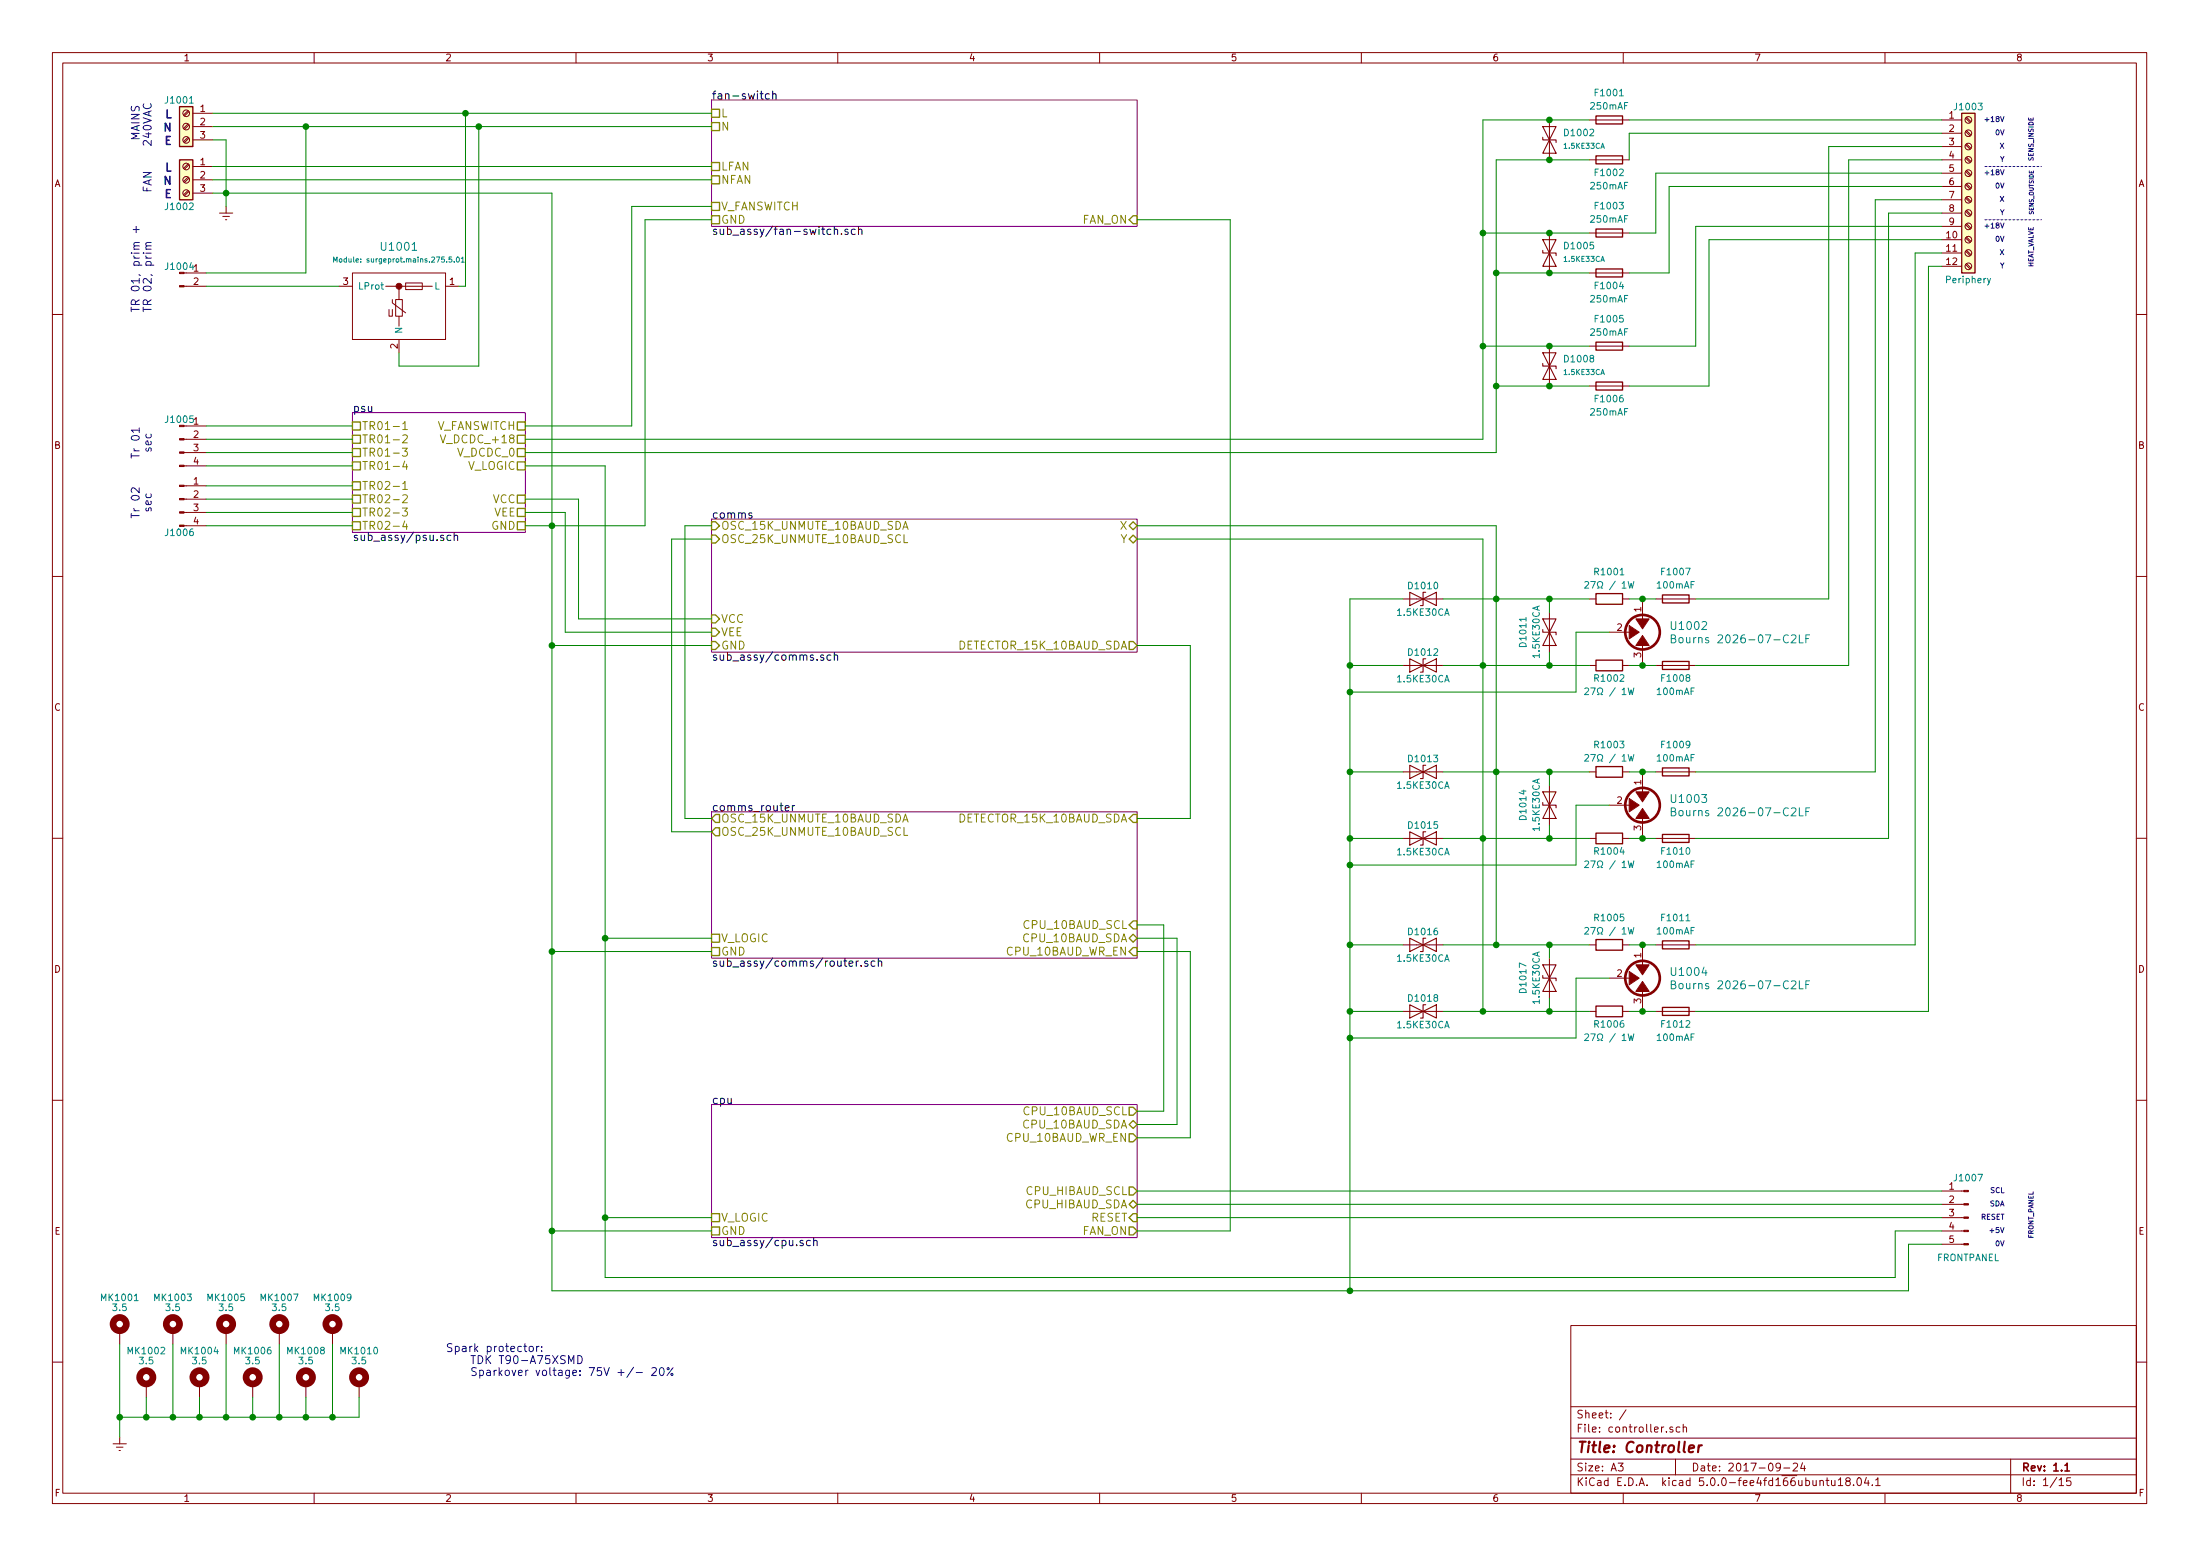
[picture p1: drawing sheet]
EESchema Schematic File Version 4
LIBS:controller-cache
EELAYER 26 0
EELAYER END
$Descr A3 16535 11693
encoding utf-8
Sheet 1 15
Title "Controller"
Date "2017-09-24"
Rev "1.1"
Comp ""
Comment1 ""
Comment2 ""
Comment3 ""
Comment4 ""
$EndDescr
$Sheet
S 5350 750  3200 950 
U 59D1AD98
F0 "fan-switch" 60
F1 "sub_assy/fan-switch.sch" 60
F2 "FAN_ON" I R 8550 1650 60 
F3 "L" U L 5350 850 60 
F4 "N" U L 5350 950 60 
F5 "LFAN" U L 5350 1250 60 
F6 "NFAN" U L 5350 1350 60 
F7 "GND" U L 5350 1650 60 
F8 "V_FANSWITCH" U L 5350 1550 60 
$EndSheet
$Sheet
S 2650 3100 1300 900 
U 59C7EB6B
F0 "psu" 60
F1 "sub_assy/psu.sch" 60
F2 "VCC" U R 3950 3750 60 
F3 "GND" U R 3950 3950 60 
F4 "VEE" U R 3950 3850 60 
F5 "TR02-1" U L 2650 3650 60 
F6 "TR02-4" U L 2650 3950 60 
F7 "TR02-2" U L 2650 3750 60 
F8 "TR02-3" U L 2650 3850 60 
F9 "TR01-3" U L 2650 3400 60 
F10 "TR01-4" U L 2650 3500 60 
F11 "V_LOGIC" U R 3950 3500 60 
F12 "V_FANSWITCH" U R 3950 3200 60 
F13 "TR01-1" U L 2650 3200 60 
F14 "TR01-2" U L 2650 3300 60 
F15 "V_DCDC_+18" U R 3950 3300 60 
F16 "V_DCDC_0" U R 3950 3400 60 
$EndSheet
$Comp
L conn:Conn_01x04_Male J1005
U 1 1
P 1350 3300
F 0 "J1005" H 1350 3450 50  0000 C CNN
F 1 "Conn_01x04_Male" H 1350 3000 50  0001 C CNN
F 2 "footprints:TE_1969807-1" H 1350 3300 50  0001 C CNN
F 3 "" H 1350 3300 50  0001 C CNN
	1    1350 3300
	1    0    0    -1  
$EndComp
$Comp
L conn:Conn_01x04_Male J1006
U 1 1
P 1350 3750
F 0 "J1006" H 1350 3500 50  0000 C CNN
F 1 "Conn_01x04_Male" H 1350 3450 50  0001 C CNN
F 2 "footprints:TE_1969807-1" H 1350 3750 50  0001 C CNN
F 3 "" H 1350 3750 50  0001 C CNN
	1    1350 3750
	1    0    0    -1  
$EndComp
$Comp
L conn:Screw_Terminal_01x03 J1001
U 1 1
P 1400 950
F 0 "J1001" H 1450 1150 50  0000 C CNN
F 1 "Screw_Terminal_01x03" H 1400 750 50  0001 C CNN
F 2 "Connectors_Phoenix:PhoenixContact_MSTBVA-G_03x5.00mm_Vertical" H 1400 950 50  0001 C CNN
F 3 "" H 1400 950 50  0001 C CNN
	1    1400 950 
	-1   0    0    -1  
$EndComp
$Comp
L conn:Screw_Terminal_01x03 J1002
U 1 1
P 1400 1350
F 0 "J1002" H 1450 1150 50  0000 C CNN
F 1 "Screw_Terminal_01x03" H 1400 1150 50  0001 C CNN
F 2 "Connectors_Phoenix:PhoenixContact_MSTBVA-G_03x5.00mm_Vertical" H 1400 1350 50  0001 C CNN
F 3 "" H 1400 1350 50  0001 C CNN
	1    1400 1350
	-1   0    0    -1  
$EndComp
$Comp
L conn:Conn_01x02_Male J1004
U 1 1
P 1350 2050
F 0 "J1004" H 1350 2100 50  0000 C CNN
F 1 "Conn_01x02_Male" H 1350 1850 50  0001 C CNN
F 2 "footprints:TE_1969799-1" H 1350 2050 50  0001 C CNN
F 3 "" H 1350 2050 50  0001 C CNN
	1    1350 2050
	1    0    0    -1  
$EndComp
Text Notes 1150 3450 1    60   ~ 0
Tr 01\n sec
Text Notes 1150 3900 1    60   ~ 0
Tr 02\n sec
Text Notes 1150 2350 1    60   ~ 0
TR 01, prim +\nTR 02, prim
$Comp
L power1:Earth #PWR01
U 1 1
P 1700 1550
F 0 "#PWR01" H 1700 1300 50  0001 C CNN
F 1 "Earth" H 1700 1400 50  0001 C CNN
F 2 "" H 1700 1550 50  0001 C CNN
F 3 "" H 1700 1550 50  0001 C CNN
	1    1700 1550
	1    0    0    -1  
$EndComp
$Comp
L fan-controller_parts:line-protector U1001
U 1 1
P 3000 2150
F 0 "U1001" H 3000 2450 60  0000 C CNN
F 1 "Module: surgeprot.mains.275.5.01" H 3000 2350 39  0000 C CNN
F 2 "footprints:TE_1969803-1" H 3000 1500 60  0001 C CNN
F 3 "" H 3000 1800 60  0000 C CNN
	1    3000 2150
	-1   0    0    -1  
$EndComp
Text Notes 1150 1150 1    60   ~ 0
  MAINS\n 240VAC
Text Notes 1150 1450 1    60   ~ 0
FAN
Text Notes 1300 900  2    60   ~ 12
L
Text Notes 1300 1000 2    60   ~ 12
N
Text Notes 1300 1100 2    60   ~ 12
E
Text Notes 1300 1300 2    60   ~ 12
L
Text Notes 1300 1400 2    60   ~ 12
N
Text Notes 1300 1500 2    60   ~ 12
E
$Sheet
S 5350 3900 3200 1000
U 59DA9A66
F0 "comms" 60
F1 "sub_assy/comms.sch" 60
F2 "VCC" I L 5350 4650 60 
F3 "GND" I L 5350 4850 60 
F4 "VEE" I L 5350 4750 60 
F5 "OSC_15K_UNMUTE_10BAUD_SDA" I L 5350 3950 60 
F6 "OSC_25K_UNMUTE_10BAUD_SCL" I L 5350 4050 60 
F7 "X" B R 8550 3950 60 
F8 "Y" B R 8550 4050 60 
F9 "DETECTOR_15K_10BAUD_SDA" O R 8550 4850 60 
$EndSheet
$Comp
L conn:Conn_01x05_Male J1007
U 1 1
P 14800 9150
F 0 "J1007" H 14800 9450 50  0000 C CNN
F 1 "FRONTPANEL" H 14800 8850 50  0000 C CNN
F 2 "Pin_Headers:Pin_Header_Straight_1x05_Pitch2.54mm" H 14800 9150 50  0001 C CNN
F 3 "" H 14800 9150 50  0001 C CNN
	1    14800 9150
	-1   0    0    -1  
$EndComp
$Sheet
S 5350 6100 3200 1100
U 5A9355B1
F0 "comms_router" 60
F1 "sub_assy/comms/router.sch" 60
F2 "V_LOGIC" U L 5350 7050 60 
F3 "GND" U L 5350 7150 60 
F4 "OSC_25K_UNMUTE_10BAUD_SCL" O L 5350 6250 60 
F5 "CPU_10BAUD_SCL" I R 8550 6950 60 
F6 "CPU_10BAUD_WR_EN" I R 8550 7150 60 
F7 "DETECTOR_15K_10BAUD_SDA" I R 8550 6150 60 
F8 "OSC_15K_UNMUTE_10BAUD_SDA" O L 5350 6150 60 
F9 "CPU_10BAUD_SDA" B R 8550 7050 60 
$EndSheet
$Sheet
S 5350 8300 3200 1000
U 59C7EB6E
F0 "cpu" 60
F1 "sub_assy/cpu.sch" 60
F2 "V_LOGIC" U L 5350 9150 60 
F3 "GND" U L 5350 9250 60 
F4 "CPU_10BAUD_SDA" B R 8550 8450 60 
F5 "CPU_10BAUD_SCL" O R 8550 8350 60 
F6 "CPU_HIBAUD_SDA" B R 8550 9050 60 
F7 "CPU_HIBAUD_SCL" O R 8550 8950 60 
F8 "RESET" I R 8550 9150 60 
F9 "CPU_10BAUD_WR_EN" O R 8550 8550 60 
F10 "FAN_ON" O R 8550 9250 60 
$EndSheet
$Comp
L conn:Screw_Terminal_01x12 J1003
U 1 1
P 14800 1400
F 0 "J1003" H 14800 2000 50  0000 C CNN
F 1 "Periphery" H 14800 700 50  0000 C CNN
F 2 "Connectors_Phoenix:PhoenixContact_MSTBVA-G_12x5.00mm_Vertical" H 14800 1400 50  0001 C CNN
F 3 "" H 14800 1400 50  0001 C CNN
	1    14800 1400
	1    0    0    -1  
$EndComp
Text Notes 15075 925  2    39   ~ 0
+18V
Text Notes 15075 1025 2    39   ~ 0
0V
Text Notes 15075 1125 2    39   ~ 0
X
Text Notes 15075 1225 2    39   ~ 0
Y
Text Notes 15075 1325 2    39   ~ 0
+18V
Text Notes 15075 1425 2    39   ~ 0
0V
Text Notes 15075 1525 2    39   ~ 0
X
Text Notes 15075 1625 2    39   ~ 0
Y
Text Notes 15075 1725 2    39   ~ 0
+18V
Text Notes 15075 1825 2    39   ~ 0
0V
Text Notes 15075 1925 2    39   ~ 0
X
Text Notes 15075 2025 2    39   ~ 0
Y
Text Notes 15300 875  3    35   ~ 0
SENS_INSIDE
Text Notes 15300 1275 3    31   ~ 0
SENS_OUTSIDE
Text Notes 15300 1700 3    35   ~ 0
HEAT_VALVE
Text Notes 15075 9275 2    39   ~ 0
+5V
Text Notes 15075 9375 2    39   ~ 0
0V
Text Notes 15075 8975 2    39   ~ 0
SCL
Text Notes 15075 9075 2    39   ~ 0
SDA
Text Notes 15075 9175 2    39   ~ 0
RESET
$Comp
L Device:D_TVS D1002
U 1 1
P 11650 1050
F 0 "D1002" V 11700 950 50  0000 R CNN
F 1 "1.5KE33CA" V 11600 950 39  0000 R CNN
F 2 "Diodes_THT:D_DO-201AD_P12.70mm_Horizontal" H 11650 1050 50  0001 C CNN
F 3 "" H 11650 1050 50  0001 C CNN
	1    11650 1050
	0    -1   -1   0   
$EndComp
$Comp
L Device:Fuse F1001
U 1 1
P 12100 900
F 0 "F1001" V 12300 900 50  0000 C CNN
F 1 "250mAF" V 12200 900 50  0000 C CNN
F 2 "Fuse_Holders_and_Fuses:Fuseholder5x20_horiz_open_Schurter_0031_8201" V 12030 900 50  0001 C CNN
F 3 "" H 12100 900 50  0001 C CNN
	1    12100 900 
	0    -1   -1   0   
$EndComp
$Comp
L Device:Fuse F1002
U 1 1
P 12100 1200
F 0 "F1002" V 12000 1200 50  0000 C CNN
F 1 "250mAF" V 11900 1200 50  0000 C CNN
F 2 "Fuse_Holders_and_Fuses:Fuseholder5x20_horiz_open_Schurter_0031_8201" V 12030 1200 50  0001 C CNN
F 3 "" H 12100 1200 50  0001 C CNN
	1    12100 1200
	0    -1   -1   0   
$EndComp
$Comp
L Device:D_TVS D1010
U 1 1
P 10700 4500
F 0 "D1010" H 10700 4600 50  0000 C CNN
F 1 "1.5KE30CA" H 10700 4400 50  0000 C CNN
F 2 "Diodes_THT:D_DO-201AD_P12.70mm_Horizontal" H 10700 4500 50  0001 C CNN
F 3 "" H 10700 4500 50  0001 C CNN
	1    10700 4500
	1    0    0    -1  
$EndComp
$Comp
L Device:D_TVS D1012
U 1 1
P 10700 5000
F 0 "D1012" H 10700 5100 50  0000 C CNN
F 1 "1.5KE30CA" H 10700 4900 50  0000 C CNN
F 2 "Diodes_THT:D_DO-201AD_P12.70mm_Horizontal" H 10700 5000 50  0001 C CNN
F 3 "" H 10700 5000 50  0001 C CNN
	1    10700 5000
	1    0    0    -1  
$EndComp
$Comp
L Device:D_TVS D1011
U 1 1
P 11650 4750
F 0 "D1011" H 11650 4950 50  0000 C CNN
F 1 "1.5KE30CA" H 11650 4850 50  0000 C CNN
F 2 "Diodes_THT:D_DO-201AD_P12.70mm_Horizontal" H 11650 4750 50  0001 C CNN
F 3 "" H 11650 4750 50  0001 C CNN
	1    11650 4750
	0    -1   -1   0   
$EndComp
$Comp
L ESD_Protection:GDT-3 U1002
U 1 1
P 12350 4750
F 0 "U1002" H 12550 4800 60  0000 L CNN
F 1 "Bourns 2026-07-C2LF" H 12550 4700 60  0000 L CNN
F 2 "footprints:Bourns_2026-xx" H 12350 4750 60  0001 C CNN
F 3 "" H 12350 4750 60  0000 C CNN
	1    12350 4750
	1    0    0    -1  
$EndComp
$Comp
L device:R R1001
U 1 1
P 12100 4500
F 0 "R1001" V 12300 4500 50  0000 C CNN
F 1 "27Ω / 1W" V 12200 4500 50  0000 C CNN
F 2 "Resistors_THT:R_Axial_DIN0414_L11.9mm_D4.5mm_P15.24mm_Horizontal" V 12030 4500 50  0001 C CNN
F 3 "" H 12100 4500 50  0001 C CNN
	1    12100 4500
	0    -1   -1   0   
$EndComp
$Comp
L device:R R1002
U 1 1
P 12100 5000
F 0 "R1002" V 12000 5000 50  0000 C CNN
F 1 "27Ω / 1W" V 11900 5000 50  0000 C CNN
F 2 "Resistors_THT:R_Axial_DIN0414_L11.9mm_D4.5mm_P15.24mm_Horizontal" V 12030 5000 50  0001 C CNN
F 3 "" H 12100 5000 50  0001 C CNN
	1    12100 5000
	0    -1   -1   0   
$EndComp
$Comp
L Device:Fuse F1007
U 1 1
P 12600 4500
F 0 "F1007" V 12800 4500 50  0000 C CNN
F 1 "100mAF" V 12700 4500 50  0000 C CNN
F 2 "Fuse_Holders_and_Fuses:Fuseholder5x20_horiz_open_Schurter_0031_8201" V 12530 4500 50  0001 C CNN
F 3 "" H 12600 4500 50  0001 C CNN
	1    12600 4500
	0    -1   -1   0   
$EndComp
$Comp
L Device:Fuse F1008
U 1 1
P 12600 5000
F 0 "F1008" V 12500 5000 50  0000 C CNN
F 1 "100mAF" V 12400 5000 50  0000 C CNN
F 2 "Fuse_Holders_and_Fuses:Fuseholder5x20_horiz_open_Schurter_0031_8201" V 12530 5000 50  0001 C CNN
F 3 "" H 12600 5000 50  0001 C CNN
	1    12600 5000
	0    -1   -1   0   
$EndComp
$Comp
L Device:D_TVS D1005
U 1 1
P 11650 1900
F 0 "D1005" V 11700 1800 50  0000 R CNN
F 1 "1.5KE33CA" V 11600 1800 39  0000 R CNN
F 2 "Diodes_THT:D_DO-201AD_P12.70mm_Horizontal" H 11650 1900 50  0001 C CNN
F 3 "" H 11650 1900 50  0001 C CNN
	1    11650 1900
	0    -1   -1   0   
$EndComp
$Comp
L Device:Fuse F1003
U 1 1
P 12100 1750
F 0 "F1003" V 12300 1750 50  0000 C CNN
F 1 "250mAF" V 12200 1750 50  0000 C CNN
F 2 "Fuse_Holders_and_Fuses:Fuseholder5x20_horiz_open_Schurter_0031_8201" V 12030 1750 50  0001 C CNN
F 3 "" H 12100 1750 50  0001 C CNN
	1    12100 1750
	0    -1   -1   0   
$EndComp
$Comp
L Device:Fuse F1004
U 1 1
P 12100 2050
F 0 "F1004" V 12000 2050 50  0000 C CNN
F 1 "250mAF" V 11900 2050 50  0000 C CNN
F 2 "Fuse_Holders_and_Fuses:Fuseholder5x20_horiz_open_Schurter_0031_8201" V 12030 2050 50  0001 C CNN
F 3 "" H 12100 2050 50  0001 C CNN
	1    12100 2050
	0    -1   -1   0   
$EndComp
$Comp
L Device:D_TVS D1008
U 1 1
P 11650 2750
F 0 "D1008" V 11700 2650 50  0000 R CNN
F 1 "1.5KE33CA" V 11600 2650 39  0000 R CNN
F 2 "Diodes_THT:D_DO-201AD_P12.70mm_Horizontal" H 11650 2750 50  0001 C CNN
F 3 "" H 11650 2750 50  0001 C CNN
	1    11650 2750
	0    -1   -1   0   
$EndComp
$Comp
L Device:Fuse F1005
U 1 1
P 12100 2600
F 0 "F1005" V 12300 2600 50  0000 C CNN
F 1 "250mAF" V 12200 2600 50  0000 C CNN
F 2 "Fuse_Holders_and_Fuses:Fuseholder5x20_horiz_open_Schurter_0031_8201" V 12030 2600 50  0001 C CNN
F 3 "" H 12100 2600 50  0001 C CNN
	1    12100 2600
	0    -1   -1   0   
$EndComp
$Comp
L Device:Fuse F1006
U 1 1
P 12100 2900
F 0 "F1006" V 12000 2900 50  0000 C CNN
F 1 "250mAF" V 11900 2900 50  0000 C CNN
F 2 "Fuse_Holders_and_Fuses:Fuseholder5x20_horiz_open_Schurter_0031_8201" V 12030 2900 50  0001 C CNN
F 3 "" H 12100 2900 50  0001 C CNN
	1    12100 2900
	0    -1   -1   0   
$EndComp
$Comp
L Device:D_TVS D1013
U 1 1
P 10700 5800
F 0 "D1013" H 10700 5900 50  0000 C CNN
F 1 "1.5KE30CA" H 10700 5700 50  0000 C CNN
F 2 "Diodes_THT:D_DO-201AD_P12.70mm_Horizontal" H 10700 5800 50  0001 C CNN
F 3 "" H 10700 5800 50  0001 C CNN
	1    10700 5800
	1    0    0    -1  
$EndComp
$Comp
L Device:D_TVS D1015
U 1 1
P 10700 6300
F 0 "D1015" H 10700 6400 50  0000 C CNN
F 1 "1.5KE30CA" H 10700 6200 50  0000 C CNN
F 2 "Diodes_THT:D_DO-201AD_P12.70mm_Horizontal" H 10700 6300 50  0001 C CNN
F 3 "" H 10700 6300 50  0001 C CNN
	1    10700 6300
	1    0    0    -1  
$EndComp
$Comp
L Device:D_TVS D1014
U 1 1
P 11650 6050
F 0 "D1014" H 11650 6250 50  0000 C CNN
F 1 "1.5KE30CA" H 11650 6150 50  0000 C CNN
F 2 "Diodes_THT:D_DO-201AD_P12.70mm_Horizontal" H 11650 6050 50  0001 C CNN
F 3 "" H 11650 6050 50  0001 C CNN
	1    11650 6050
	0    -1   -1   0   
$EndComp
$Comp
L ESD_Protection:GDT-3 U1003
U 1 1
P 12350 6050
F 0 "U1003" H 12550 6100 60  0000 L CNN
F 1 "Bourns 2026-07-C2LF" H 12550 6000 60  0000 L CNN
F 2 "footprints:Bourns_2026-xx" H 12350 6050 60  0001 C CNN
F 3 "" H 12350 6050 60  0000 C CNN
	1    12350 6050
	1    0    0    -1  
$EndComp
$Comp
L device:R R1003
U 1 1
P 12100 5800
F 0 "R1003" V 12300 5800 50  0000 C CNN
F 1 "27Ω / 1W" V 12200 5800 50  0000 C CNN
F 2 "Resistors_THT:R_Axial_DIN0414_L11.9mm_D4.5mm_P15.24mm_Horizontal" V 12030 5800 50  0001 C CNN
F 3 "" H 12100 5800 50  0001 C CNN
	1    12100 5800
	0    -1   -1   0   
$EndComp
$Comp
L device:R R1004
U 1 1
P 12100 6300
F 0 "R1004" V 12000 6300 50  0000 C CNN
F 1 "27Ω / 1W" V 11900 6300 50  0000 C CNN
F 2 "Resistors_THT:R_Axial_DIN0414_L11.9mm_D4.5mm_P15.24mm_Horizontal" V 12030 6300 50  0001 C CNN
F 3 "" H 12100 6300 50  0001 C CNN
	1    12100 6300
	0    -1   -1   0   
$EndComp
$Comp
L Device:Fuse F1009
U 1 1
P 12600 5800
F 0 "F1009" V 12800 5800 50  0000 C CNN
F 1 "100mAF" V 12700 5800 50  0000 C CNN
F 2 "Fuse_Holders_and_Fuses:Fuseholder5x20_horiz_open_Schurter_0031_8201" V 12530 5800 50  0001 C CNN
F 3 "" H 12600 5800 50  0001 C CNN
	1    12600 5800
	0    -1   -1   0   
$EndComp
$Comp
L Device:Fuse F1010
U 1 1
P 12600 6300
F 0 "F1010" V 12500 6300 50  0000 C CNN
F 1 "100mAF" V 12400 6300 50  0000 C CNN
F 2 "Fuse_Holders_and_Fuses:Fuseholder5x20_horiz_open_Schurter_0031_8201" V 12530 6300 50  0001 C CNN
F 3 "" H 12600 6300 50  0001 C CNN
	1    12600 6300
	0    -1   -1   0   
$EndComp
$Comp
L Device:D_TVS D1016
U 1 1
P 10700 7100
F 0 "D1016" H 10700 7200 50  0000 C CNN
F 1 "1.5KE30CA" H 10700 7000 50  0000 C CNN
F 2 "Diodes_THT:D_DO-201AD_P12.70mm_Horizontal" H 10700 7100 50  0001 C CNN
F 3 "" H 10700 7100 50  0001 C CNN
	1    10700 7100
	1    0    0    -1  
$EndComp
$Comp
L Device:D_TVS D1018
U 1 1
P 10700 7600
F 0 "D1018" H 10700 7700 50  0000 C CNN
F 1 "1.5KE30CA" H 10700 7500 50  0000 C CNN
F 2 "Diodes_THT:D_DO-201AD_P12.70mm_Horizontal" H 10700 7600 50  0001 C CNN
F 3 "" H 10700 7600 50  0001 C CNN
	1    10700 7600
	1    0    0    -1  
$EndComp
$Comp
L Device:D_TVS D1017
U 1 1
P 11650 7350
F 0 "D1017" H 11650 7550 50  0000 C CNN
F 1 "1.5KE30CA" H 11650 7450 50  0000 C CNN
F 2 "Diodes_THT:D_DO-201AD_P12.70mm_Horizontal" H 11650 7350 50  0001 C CNN
F 3 "" H 11650 7350 50  0001 C CNN
	1    11650 7350
	0    -1   -1   0   
$EndComp
$Comp
L ESD_Protection:GDT-3 U1004
U 1 1
P 12350 7350
F 0 "U1004" H 12550 7400 60  0000 L CNN
F 1 "Bourns 2026-07-C2LF" H 12550 7300 60  0000 L CNN
F 2 "footprints:Bourns_2026-xx" H 12350 7350 60  0001 C CNN
F 3 "" H 12350 7350 60  0000 C CNN
	1    12350 7350
	1    0    0    -1  
$EndComp
$Comp
L device:R R1005
U 1 1
P 12100 7100
F 0 "R1005" V 12300 7100 50  0000 C CNN
F 1 "27Ω / 1W" V 12200 7100 50  0000 C CNN
F 2 "Resistors_THT:R_Axial_DIN0414_L11.9mm_D4.5mm_P15.24mm_Horizontal" V 12030 7100 50  0001 C CNN
F 3 "" H 12100 7100 50  0001 C CNN
	1    12100 7100
	0    -1   -1   0   
$EndComp
$Comp
L device:R R1006
U 1 1
P 12100 7600
F 0 "R1006" V 12000 7600 50  0000 C CNN
F 1 "27Ω / 1W" V 11900 7600 50  0000 C CNN
F 2 "Resistors_THT:R_Axial_DIN0414_L11.9mm_D4.5mm_P15.24mm_Horizontal" V 12030 7600 50  0001 C CNN
F 3 "" H 12100 7600 50  0001 C CNN
	1    12100 7600
	0    -1   -1   0   
$EndComp
$Comp
L Device:Fuse F1011
U 1 1
P 12600 7100
F 0 "F1011" V 12800 7100 50  0000 C CNN
F 1 "100mAF" V 12700 7100 50  0000 C CNN
F 2 "Fuse_Holders_and_Fuses:Fuseholder5x20_horiz_open_Schurter_0031_8201" V 12530 7100 50  0001 C CNN
F 3 "" H 12600 7100 50  0001 C CNN
	1    12600 7100
	0    -1   -1   0   
$EndComp
$Comp
L Device:Fuse F1012
U 1 1
P 12600 7600
F 0 "F1012" V 12500 7600 50  0000 C CNN
F 1 "100mAF" V 12400 7600 50  0000 C CNN
F 2 "Fuse_Holders_and_Fuses:Fuseholder5x20_horiz_open_Schurter_0031_8201" V 12530 7600 50  0001 C CNN
F 3 "" H 12600 7600 50  0001 C CNN
	1    12600 7600
	0    -1   -1   0   
$EndComp
Text Notes 3350 10350 0    60   ~ 0
Spark protector:\n    TDK T90-A75XSMD\n    Sparkover voltage: 75V +/- 20%
Wire Wire Line
	1550 3200 2650 3200
Wire Wire Line
	1550 3300 2650 3300
Wire Wire Line
	1550 3400 2650 3400
Wire Wire Line
	1550 3500 2650 3500
Wire Wire Line
	1550 3650 2650 3650
Wire Wire Line
	1550 3750 2650 3750
Wire Wire Line
	1550 3850 2650 3850
Wire Wire Line
	1550 3950 2650 3950
Wire Wire Line
	1600 850  3500 850 
Wire Wire Line
	1600 950  2300 950 
Wire Wire Line
	1600 1050 1700 1050
Wire Wire Line
	1700 1050 1700 1450
Wire Wire Line
	1600 1450 1700 1450
Connection ~ 1700 1450
Wire Wire Line
	3450 2150 3500 2150
Wire Wire Line
	3500 2150 3500 850 
Connection ~ 3500 850 
Connection ~ 2300 950 
Wire Wire Line
	3950 3200 4750 3200
Wire Wire Line
	3000 2650 3000 2750
Wire Wire Line
	3000 2750 3600 2750
Wire Wire Line
	3600 2750 3600 950 
Connection ~ 3600 950 
Wire Wire Line
	1600 1250 5350 1250
Wire Wire Line
	1600 1350 5350 1350
Wire Wire Line
	4750 3200 4750 1550
Wire Wire Line
	4750 1550 5350 1550
Wire Wire Line
	1550 2050 2300 2050
Wire Wire Line
	2300 2050 2300 950 
Wire Wire Line
	1550 2150 2550 2150
Wire Notes Line
	14925 1250 15350 1250
Wire Notes Line
	14925 1650 15350 1650
Connection ~ 11650 900 
Connection ~ 11650 1200
Wire Wire Line
	12250 900  14600 900 
Wire Wire Line
	12250 1200 12250 1000
Wire Wire Line
	12250 1000 14600 1000
Wire Wire Line
	12250 1750 12450 1750
Wire Wire Line
	12450 1750 12450 1300
Wire Wire Line
	12450 1300 14600 1300
Wire Wire Line
	12250 2050 12550 2050
Wire Wire Line
	12550 2050 12550 1400
Wire Wire Line
	12550 1400 14600 1400
Wire Wire Line
	12250 2600 12750 2600
Wire Wire Line
	12750 2600 12750 1700
Wire Wire Line
	12750 1700 14600 1700
Wire Wire Line
	12250 2900 12850 2900
Wire Wire Line
	12850 2900 12850 1800
Wire Wire Line
	12850 1800 14600 1800
Wire Wire Line
	11850 5200 11850 4750
Wire Wire Line
	11850 4750 12100 4750
Wire Wire Line
	10150 5200 11850 5200
Wire Wire Line
	10850 5000 11150 5000
Wire Wire Line
	10850 4500 11250 4500
Wire Wire Line
	11650 4600 11650 4500
Connection ~ 11650 4500
Wire Wire Line
	11650 4900 11650 5000
Connection ~ 11650 5000
Wire Wire Line
	12250 5000 12350 5000
Connection ~ 12350 5000
Wire Wire Line
	12250 4500 12350 4500
Connection ~ 12350 4500
Wire Wire Line
	11850 6500 11850 6050
Wire Wire Line
	11850 6050 12100 6050
Wire Wire Line
	10150 6500 11850 6500
Wire Wire Line
	10150 6300 10550 6300
Wire Wire Line
	10850 6300 11150 6300
Wire Wire Line
	10850 5800 11250 5800
Wire Wire Line
	11650 5900 11650 5800
Connection ~ 11650 5800
Wire Wire Line
	11650 6200 11650 6300
Connection ~ 11650 6300
Wire Wire Line
	12250 6300 12350 6300
Connection ~ 12350 6300
Wire Wire Line
	12250 5800 12350 5800
Connection ~ 12350 5800
Wire Wire Line
	11850 7800 11850 7350
Wire Wire Line
	11850 7350 12100 7350
Wire Wire Line
	10150 7800 11850 7800
Wire Wire Line
	10150 7600 10550 7600
Wire Wire Line
	10850 7600 11150 7600
Wire Wire Line
	10850 7100 11250 7100
Wire Wire Line
	11650 7200 11650 7100
Connection ~ 11650 7100
Wire Wire Line
	11650 7500 11650 7600
Connection ~ 11650 7600
Wire Wire Line
	12250 7600 12350 7600
Connection ~ 12350 7600
Wire Wire Line
	12250 7100 12350 7100
Connection ~ 12350 7100
Wire Wire Line
	8550 4850 8950 4850
Wire Wire Line
	8950 4850 8950 6150
Wire Wire Line
	8950 6150 8550 6150
Wire Wire Line
	8550 6950 8750 6950
Wire Wire Line
	8750 6950 8750 8350
Wire Wire Line
	8750 8350 8550 8350
Wire Wire Line
	8550 7050 8850 7050
Wire Wire Line
	8850 7050 8850 8450
Wire Wire Line
	8850 8450 8550 8450
Wire Wire Line
	8550 7150 8950 7150
Wire Wire Line
	8950 7150 8950 8550
Wire Wire Line
	8950 8550 8550 8550
Wire Wire Line
	10150 4500 10550 4500
Wire Wire Line
	10150 5000 10550 5000
Connection ~ 10150 5000
Wire Wire Line
	10150 5800 10550 5800
Connection ~ 10150 5200
Connection ~ 10150 6300
Connection ~ 10150 5800
Wire Wire Line
	10150 7100 10550 7100
Connection ~ 10150 6500
Connection ~ 10150 7600
Connection ~ 10150 7100
Wire Wire Line
	12750 4500 13750 4500
Wire Wire Line
	13750 4500 13750 1100
Wire Wire Line
	13750 1100 14600 1100
Wire Wire Line
	12750 5000 13900 5000
Wire Wire Line
	13900 5000 13900 1200
Wire Wire Line
	13900 1200 14600 1200
Wire Wire Line
	12750 7600 14500 7600
Wire Wire Line
	14500 7600 14500 2000
Wire Wire Line
	14500 2000 14600 2000
Wire Wire Line
	14600 1900 14400 1900
Wire Wire Line
	14400 1900 14400 7100
Wire Wire Line
	14400 7100 12750 7100
Wire Wire Line
	14600 1600 14200 1600
Wire Wire Line
	14200 1600 14200 6300
Wire Wire Line
	14200 6300 12750 6300
Wire Wire Line
	14600 1500 14100 1500
Wire Wire Line
	14100 1500 14100 5800
Wire Wire Line
	14100 5800 12750 5800
Connection ~ 11650 2600
Connection ~ 11650 2900
Connection ~ 11650 1750
Connection ~ 11650 2050
Wire Wire Line
	11150 3300 3950 3300
Wire Wire Line
	11150 900  11150 1750
Connection ~ 11150 2600
Connection ~ 11150 1750
Wire Wire Line
	11250 3400 3950 3400
Wire Wire Line
	11250 1200 11250 2050
Connection ~ 11250 2900
Connection ~ 11250 2050
Wire Wire Line
	8550 3950 11250 3950
Wire Wire Line
	11250 3950 11250 4500
Connection ~ 11250 4500
Wire Wire Line
	8550 4050 11150 4050
Wire Wire Line
	11150 4050 11150 5000
Connection ~ 11150 5000
Connection ~ 11150 6300
Connection ~ 11150 7600
Connection ~ 11250 5800
Connection ~ 11250 7100
Wire Wire Line
	9250 1650 9250 9250
Wire Wire Line
	9250 9250 8550 9250
Wire Wire Line
	5350 3950 5150 3950
Wire Wire Line
	5150 3950 5150 6150
Wire Wire Line
	5150 6150 5350 6150
Wire Wire Line
	5350 4050 5050 4050
Wire Wire Line
	5050 4050 5050 6250
Wire Wire Line
	5050 6250 5350 6250
Wire Wire Line
	3950 3950 4150 3950
Wire Wire Line
	4150 1450 4150 3950
Wire Wire Line
	4150 4850 5350 4850
Wire Wire Line
	4150 7150 5350 7150
Connection ~ 4150 4850
Wire Wire Line
	4150 9250 5350 9250
Connection ~ 4150 7150
Wire Wire Line
	3950 3850 4250 3850
Wire Wire Line
	4250 3850 4250 4750
Wire Wire Line
	4250 4750 5350 4750
Wire Wire Line
	3950 3750 4350 3750
Wire Wire Line
	4350 3750 4350 4650
Wire Wire Line
	4350 4650 5350 4650
Wire Wire Line
	5350 7050 4550 7050
Wire Wire Line
	4550 3500 4550 7050
Wire Wire Line
	4550 3500 3950 3500
Wire Wire Line
	4550 9150 5350 9150
Connection ~ 4550 7050
Wire Wire Line
	9250 1650 8550 1650
Text Notes 15300 8950 3    35   ~ 0
FRONT_PANEL
Wire Wire Line
	4150 9700 10150 9700
Connection ~ 4150 9250
Wire Wire Line
	4550 9600 14250 9600
Connection ~ 4550 9150
Connection ~ 10150 7800
Wire Wire Line
	4850 3950 4850 1650
Wire Wire Line
	4850 1650 5350 1650
Connection ~ 4150 3950
Wire Wire Line
	8550 8950 14600 8950
Wire Wire Line
	14600 9050 8550 9050
Wire Wire Line
	8550 9150 14600 9150
Wire Wire Line
	14250 9600 14250 9250
Wire Wire Line
	14250 9250 14600 9250
Wire Wire Line
	14350 9700 14350 9350
Wire Wire Line
	14350 9350 14600 9350
Connection ~ 10150 9700
$Comp
L mechanical:Mounting_Hole_PAD MK1005
U 1 1
P 1700 10000
F 0 "MK1005" H 1700 10250 50  0000 C CNN
F 1 "3.5" H 1700 10175 50  0000 C CNN
F 2 "Mounting_Holes:MountingHole_3.5mm_Pad_Via" H 1700 10000 50  0001 C CNN
F 3 "" H 1700 10000 50  0001 C CNN
	1    1700 10000
	1    0    0    -1  
$EndComp
$Comp
L mechanical:Mounting_Hole_PAD MK1006
U 1 1
P 1900 10400
F 0 "MK1006" H 1900 10650 50  0000 C CNN
F 1 "3.5" H 1900 10575 50  0000 C CNN
F 2 "Mounting_Holes:MountingHole_3.5mm_Pad_Via" H 1900 10400 50  0001 C CNN
F 3 "" H 1900 10400 50  0001 C CNN
	1    1900 10400
	1    0    0    -1  
$EndComp
$Comp
L mechanical:Mounting_Hole_PAD MK1007
U 1 1
P 2100 10000
F 0 "MK1007" H 2100 10250 50  0000 C CNN
F 1 "3.5" H 2100 10175 50  0000 C CNN
F 2 "Mounting_Holes:MountingHole_3.5mm_Pad_Via" H 2100 10000 50  0001 C CNN
F 3 "" H 2100 10000 50  0001 C CNN
	1    2100 10000
	1    0    0    -1  
$EndComp
$Comp
L mechanical:Mounting_Hole_PAD MK1008
U 1 1
P 2300 10400
F 0 "MK1008" H 2300 10650 50  0000 C CNN
F 1 "3.5" H 2300 10575 50  0000 C CNN
F 2 "Mounting_Holes:MountingHole_3.5mm_Pad_Via" H 2300 10400 50  0001 C CNN
F 3 "" H 2300 10400 50  0001 C CNN
	1    2300 10400
	1    0    0    -1  
$EndComp
$Comp
L mechanical:Mounting_Hole_PAD MK1001
U 1 1
P 900 10000
F 0 "MK1001" H 900 10250 50  0000 C CNN
F 1 "3.5" H 900 10175 50  0000 C CNN
F 2 "Mounting_Holes:MountingHole_3.5mm_Pad_Via" H 900 10000 50  0001 C CNN
F 3 "" H 900 10000 50  0001 C CNN
	1    900  10000
	1    0    0    -1  
$EndComp
$Comp
L mechanical:Mounting_Hole_PAD MK1002
U 1 1
P 1100 10400
F 0 "MK1002" H 1100 10650 50  0000 C CNN
F 1 "3.5" H 1100 10575 50  0000 C CNN
F 2 "Mounting_Holes:MountingHole_3.5mm_Pad_Via" H 1100 10400 50  0001 C CNN
F 3 "" H 1100 10400 50  0001 C CNN
	1    1100 10400
	1    0    0    -1  
$EndComp
$Comp
L mechanical:Mounting_Hole_PAD MK1003
U 1 1
P 1300 10000
F 0 "MK1003" H 1300 10250 50  0000 C CNN
F 1 "3.5" H 1300 10175 50  0000 C CNN
F 2 "Mounting_Holes:MountingHole_3.5mm_Pad_Via" H 1300 10000 50  0001 C CNN
F 3 "" H 1300 10000 50  0001 C CNN
	1    1300 10000
	1    0    0    -1  
$EndComp
$Comp
L mechanical:Mounting_Hole_PAD MK1004
U 1 1
P 1500 10400
F 0 "MK1004" H 1500 10650 50  0000 C CNN
F 1 "3.5" H 1500 10575 50  0000 C CNN
F 2 "Mounting_Holes:MountingHole_3.5mm_Pad_Via" H 1500 10400 50  0001 C CNN
F 3 "" H 1500 10400 50  0001 C CNN
	1    1500 10400
	1    0    0    -1  
$EndComp
$Comp
L mechanical:Mounting_Hole_PAD MK1009
U 1 1
P 2500 10000
F 0 "MK1009" H 2500 10250 50  0000 C CNN
F 1 "3.5" H 2500 10175 50  0000 C CNN
F 2 "Mounting_Holes:MountingHole_3.5mm_Pad_Via" H 2500 10000 50  0001 C CNN
F 3 "" H 2500 10000 50  0001 C CNN
	1    2500 10000
	1    0    0    -1  
$EndComp
$Comp
L mechanical:Mounting_Hole_PAD MK1010
U 1 1
P 2700 10400
F 0 "MK1010" H 2700 10650 50  0000 C CNN
F 1 "3.5" H 2700 10575 50  0000 C CNN
F 2 "Mounting_Holes:MountingHole_3.5mm_Pad_Via" H 2700 10400 50  0001 C CNN
F 3 "" H 2700 10400 50  0001 C CNN
	1    2700 10400
	1    0    0    -1  
$EndComp
$Comp
L power1:Earth #PWR02
U 1 1
P 900 10800
F 0 "#PWR02" H 900 10550 50  0001 C CNN
F 1 "Earth" H 900 10650 50  0001 C CNN
F 2 "" H 900 10800 50  0001 C CNN
F 3 "" H 900 10800 50  0001 C CNN
	1    900  10800
	1    0    0    -1  
$EndComp
Wire Wire Line
	900  10100 900  10650
Wire Wire Line
	1100 10500 1100 10650
Wire Wire Line
	900  10650 1100 10650
Connection ~ 900  10650
Wire Wire Line
	1300 10650 1300 10100
Connection ~ 1100 10650
Wire Wire Line
	1500 10650 1500 10500
Connection ~ 1300 10650
Wire Wire Line
	1700 10650 1700 10100
Connection ~ 1500 10650
Wire Wire Line
	1900 10650 1900 10500
Connection ~ 1700 10650
Wire Wire Line
	2100 10650 2100 10100
Connection ~ 1900 10650
Wire Wire Line
	2300 10650 2300 10500
Connection ~ 2100 10650
Wire Wire Line
	2500 10650 2500 10100
Connection ~ 2300 10650
Wire Wire Line
	2700 10650 2700 10500
Connection ~ 2500 10650
Wire Wire Line
	1700 1450 1700 1550
Wire Wire Line
	1700 1450 4150 1450
Wire Wire Line
	3500 850  5350 850 
Wire Wire Line
	2300 950  3600 950 
Wire Wire Line
	3600 950  5350 950 
Wire Wire Line
	11650 900  11950 900 
Wire Wire Line
	11650 1200 11950 1200
Wire Wire Line
	11650 4500 11950 4500
Wire Wire Line
	11650 5000 11950 5000
Wire Wire Line
	12350 5000 12450 5000
Wire Wire Line
	12350 4500 12450 4500
Wire Wire Line
	11650 5800 11950 5800
Wire Wire Line
	11650 6300 11950 6300
Wire Wire Line
	12350 6300 12450 6300
Wire Wire Line
	12350 5800 12450 5800
Wire Wire Line
	11650 7100 11950 7100
Wire Wire Line
	11650 7600 11950 7600
Wire Wire Line
	12350 7600 12450 7600
Wire Wire Line
	12350 7100 12450 7100
Wire Wire Line
	10150 4500 10150 5000
Wire Wire Line
	10150 5000 10150 5200
Wire Wire Line
	10150 5200 10150 5800
Wire Wire Line
	10150 6300 10150 6500
Wire Wire Line
	10150 5800 10150 6300
Wire Wire Line
	10150 6500 10150 7100
Wire Wire Line
	10150 7600 10150 7800
Wire Wire Line
	10150 7100 10150 7600
Wire Wire Line
	11650 2600 11950 2600
Wire Wire Line
	11650 2900 11950 2900
Wire Wire Line
	11650 1750 11950 1750
Wire Wire Line
	11650 2050 11950 2050
Wire Wire Line
	11150 2600 11650 2600
Wire Wire Line
	11150 2600 11150 3300
Wire Wire Line
	11150 1750 11650 1750
Wire Wire Line
	11150 1750 11150 2600
Wire Wire Line
	11150 900  11650 900 
Wire Wire Line
	11250 2900 11650 2900
Wire Wire Line
	11250 2900 11250 3400
Wire Wire Line
	11250 2050 11650 2050
Wire Wire Line
	11250 2050 11250 2900
Wire Wire Line
	11250 1200 11650 1200
Wire Wire Line
	11250 4500 11650 4500
Wire Wire Line
	11250 4500 11250 5800
Wire Wire Line
	11150 5000 11650 5000
Wire Wire Line
	11150 5000 11150 6300
Wire Wire Line
	11150 6300 11650 6300
Wire Wire Line
	11150 6300 11150 7600
Wire Wire Line
	11150 7600 11650 7600
Wire Wire Line
	11250 5800 11650 5800
Wire Wire Line
	11250 5800 11250 7100
Wire Wire Line
	11250 7100 11650 7100
Wire Wire Line
	4150 4850 4150 7150
Wire Wire Line
	4150 7150 4150 9250
Wire Wire Line
	4550 7050 4550 9150
Wire Wire Line
	4150 9250 4150 9700
Wire Wire Line
	4550 9150 4550 9600
Wire Wire Line
	10150 7800 10150 9700
Wire Wire Line
	4150 3950 4850 3950
Wire Wire Line
	4150 3950 4150 4850
Wire Wire Line
	10150 9700 14350 9700
Wire Wire Line
	900  10650 900  10800
Wire Wire Line
	1100 10650 1300 10650
Wire Wire Line
	1300 10650 1500 10650
Wire Wire Line
	1500 10650 1700 10650
Wire Wire Line
	1700 10650 1900 10650
Wire Wire Line
	1900 10650 2100 10650
Wire Wire Line
	2100 10650 2300 10650
Wire Wire Line
	2300 10650 2500 10650
Wire Wire Line
	2500 10650 2700 10650
$EndSCHEMATC
